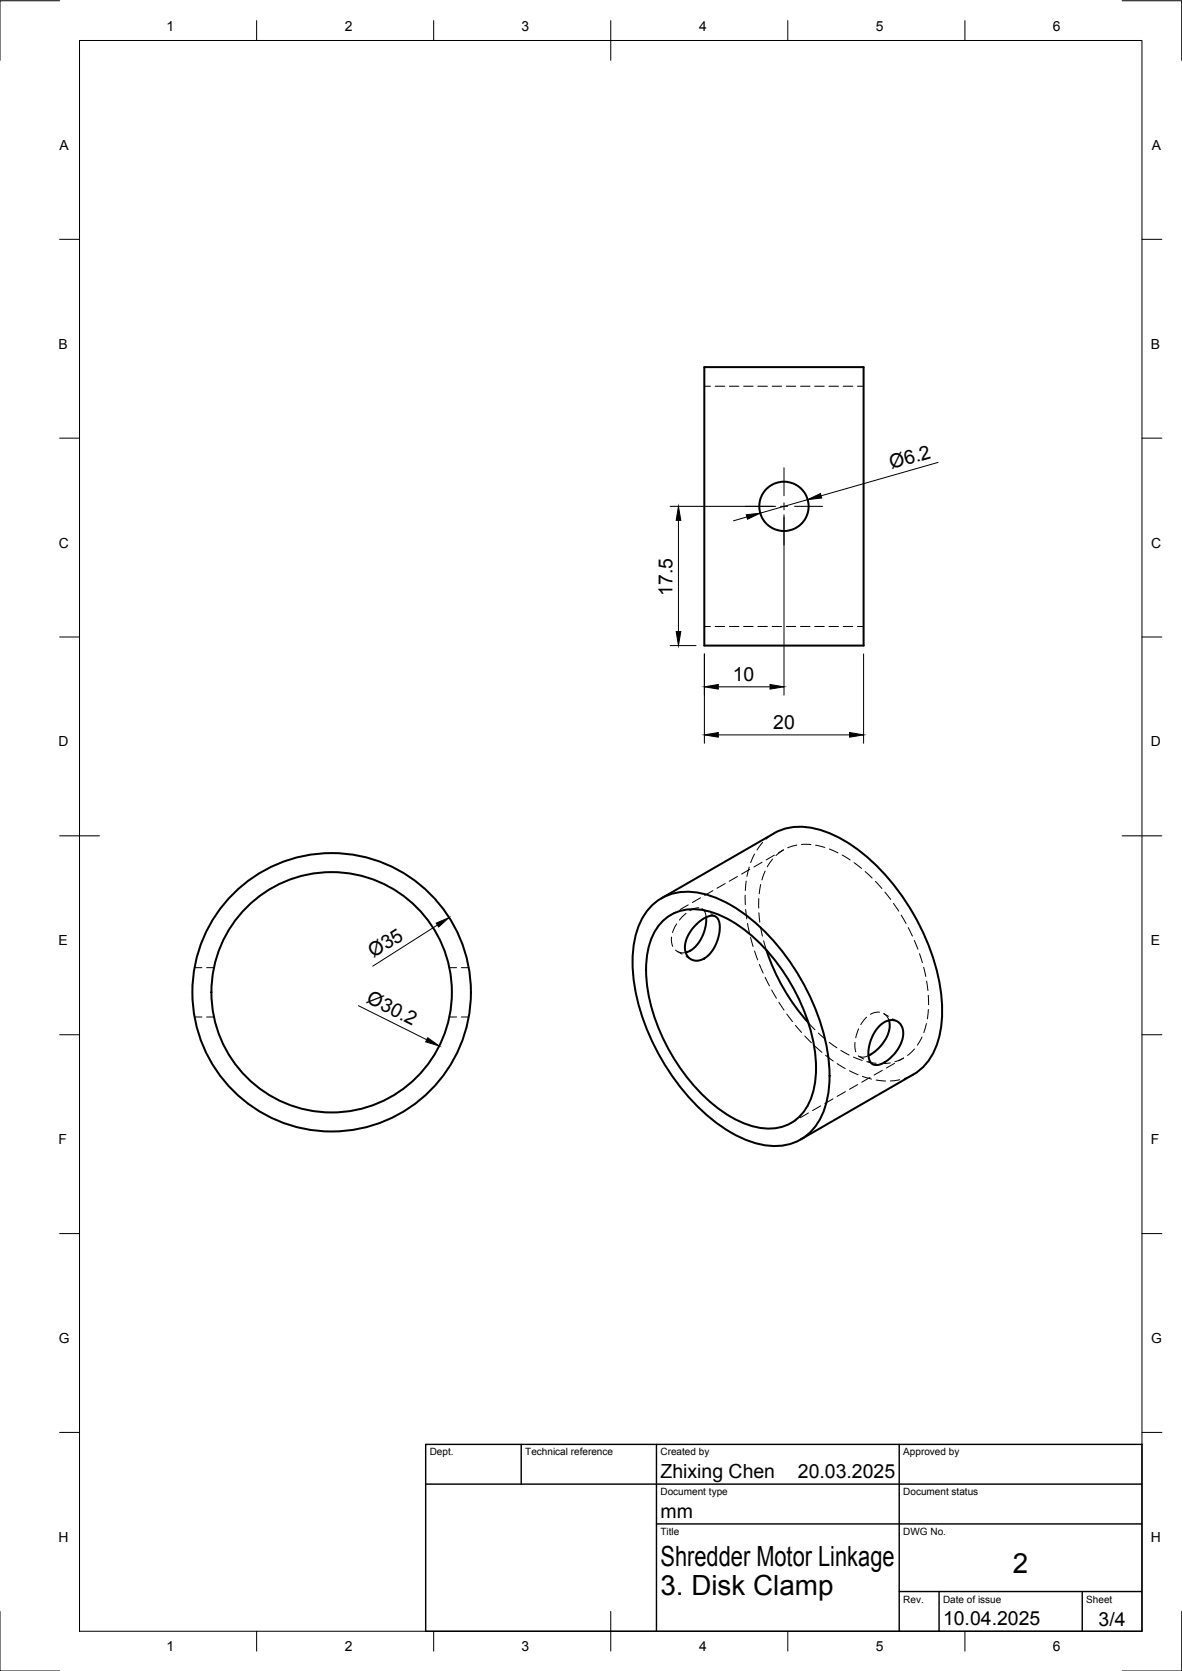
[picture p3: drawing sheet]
<svg xmlns="http://www.w3.org/2000/svg" width="297mm" height="420mm" viewBox="0 0 297 420" stroke-linecap="round" stroke-linejoin="round" font-family="sans-serif">
<!-- layer: Visible -->
<g fill="none" stroke="#000" stroke-width=".51">
<path d="M177 92.3h40v70h-40zM163.7 227.8a13 13 0 0 1 12.2-3.3 33.4 33.4 0 0 1 16.6 10.1 56.4 56.4 0 0 1 15.9 33.7 22.2 22.2 0 0 1-3.6 15.1 12.7 12.7 0 0 1-13.3 4.4 33.4 33.4 0 0 1-16.6-10 56.4 56.4 0 0 1-15.9-33.7 22.2 22.2 0 0 1 3.7-15.1zM166.2 225.9l28.3-16.4a15.2 15.2 0 0 1 13-.4 42.5 42.5 0 0 1 19.1 16.1 53.5 53.5 0 0 1 10.2 27.9 21.6 21.6 0 0 1-3.7 14l-2.3 2.2-1.3 .9M166.9 231.3a11.8 11.8 0 0 1 11.4-2.1 34.9 34.9 0 0 1 17.5 13.7 46.4 46.4 0 0 1 9.3 25.6 16.4 16.4 0 0 1-4.6 12.6 11.8 11.8 0 0 1-11.4 2.1 34.9 34.9 0 0 1-17.5-13.7 46.4 46.4 0 0 1-9.2-25.7 16.4 16.4 0 0 1 4.5-12.5zM174.8 232.6a5.6 5.6 0 0 1 4.8-2.3 2.99 2.99 0 0 1 1.3 3.4 9.3 9.3 0 0 1-4.4 7.5 3.1 3.1 0 0 1-3.3-.3 3.1 3.1 0 0 1-1.1-3.2 8.9 8.9 0 0 1 2.7-5.1zM177.5 230.6a9.3 9.3 0 0 1-4.6 8.7l-.6 .2M192.6 238.8a51.3 51.3 0 0 0 10.6 18.4M221 258a3.6 3.6 0 0 1 5.1-.7 5 5 0 0 1 0 5.7 8.7 8.7 0 0 1-5.9 4.8 2.15 2.15 0 0 1-2-2.5 10.5 10.5 0 0 1 2.8-7.3zM223.4 256.6a8 8 0 0 1-3.4 7.7l-1.8 1.1M229.5 270.2l-28.3 16.3"/>
<circle cx="197" cy="127.3" r="6.2"/>
<circle cx="83.3" cy="249.5" r="35"/>
<circle cx="83.3" cy="249.5" r="30.2"/>
</g>
<!-- layer: Hidden -->
<g fill="none" stroke="#000" stroke-width=".25">
<path d="M177 97.1h1.5M179.7 97.1h2.4M183.3 97.1h2.4M186.9 97.1h2.4M190.5 97.1h2.3M194 97.1h2.4M197.6 97.1h2.4M201.2 97.1h2.4M204.7 97.1h2.4M208.3 97.1h2.4M211.9 97.1h2.4M215.5 97.1h1.5"/>
<path d="M177 157.5h1.5M179.7 157.5h2.4M183.3 157.5h2.4M186.9 157.5h2.4M190.5 157.5h2.3M194 157.5h2.4M197.6 157.5h2.4M201.2 157.5h2.4M204.7 157.5h2.4M208.3 157.5h2.4M211.9 157.5h2.4M215.5 157.5h1.5"/>
<path d="M188.3 218l-.6 2.4M188.4 218.6l-2 1.2M189.6 214.7l-1 2.2M191.5 216.8l-2 1.2M191.7 211.8l-1.5 1.9M192.3 219l-.8 2.3M194.2 216l-1.4 2M194.5 209.6l-2 1.4M194.6 215l-2 1.2M195.6 214.4l1.3-.7-1.9 1.4M200.2 212.5l-2.2 .7M201.4 212.3l2.4 .1"/>
<path d="M205 212.5l2.3 .6M208.4 213.5l2.2 .9M211.6 215l2.1 1.2M214.6 216.9l1.9 1.5M217.4 219.1l1.8 1.7M168.8 235.6l-.1 1.1 .4 1.3M169.8 238.9a2.72 2.72 0 0 0 2.2 .7M169.9 229.3l-1.3 .7M170 232.3l-1 2.2M170.2 239.2l1.2 .7M172.4 229.7l-1.7 1.7M173 227.5l-2.1 1.2"/>
<path d="M175.6 228.3l-1.1 .1-1.1 .6M176 225.7l-2 1.2M176.4 228.5l1.2 .7M176.7 228.7l.6 .9 .2 1M178.6 229.8l1.2 .7M179.2 223.9l-2.1 1.2M182.2 222.2l-2 1.2M185.3 220.4l-2 1.2M187.3 225.1v2.4M187.4 228.7l.3 2.3M187.5 221.5l-.2 2.4M187.9 232.2l.4 2.3"/>
<path d="M188.6 235.7l.7 2.3M189.6 239.1l.8 2.3M190.7 225.9v2.4M190.7 229.5l.2 2.4M191.1 233l.5 2.4M191.2 222.4l-.4 2.3M191.9 236.5l.7 2.4M220 221.6l1.6 1.8M222.4 224.3l1.4 1.9M224.5 227.1l1.4 2M226.5 230.1l1.2 2.1M228.2 233.2l1.1 2.2"/>
<path d="M229.8 236.5l.9 2.2M231.1 239.8l.7 2.3M48.9 243.3h1.8M48.9 255.7h1.8M51.9 243.3h1.9M51.9 255.7h1.9M112.9 243.3h1.8M112.9 255.7h1.8M115.9 243.3h1.9M115.9 255.7h1.9M172.4 240.5l1.2 .7M190.8 242.5l1 2.2"/>
<path d="M192.3 245.7l1.1 2.2M193.9 248.9l1.2 2.1M195.7 252l1.3 2M197.7 255l1.5 1.9M199.9 257.8l1.5 1.8M203.2 257.2l1.6 1.7M205.7 259.8l1.8 1.5M215.8 258.7l-.7 2.2M217.8 255.8l-1.5 1.8M221 254.5l-1.3 .1-1 .4M222.1 254.9l1.2 .6M222.1 254.9l.7 .6 .6 1.1"/>
<path d="M224.3 256.2l1.2 .6M232.1 243.2l.5 2.3M232.8 257.4l-.6 2.3M232.9 246.7l.3 2.4M233.3 250.3v2.3M233.3 253.8l-.3 2.4M202.2 260.5l1.7 1.7M203.2 279.8l-2.1 1.3M204.8 263l1.7 1.6M206.2 278.1l-2 1.2M207.5 265.3l1.9 1.5M208.4 262.1l1.9 1.4"/>
<path d="M209.3 276.3l-2 1.2M210.4 267.4l2 1.3M211.3 264.1l2.1 1.2M212.4 274.5l-2 1.2M213.5 269.2l2.1 1M214.5 265.8l2.2 .8M214.9 262.1l.2 2.4M215.5 272.7l-2 1.2M215.7 265.5a2.25 2.25 0 0 0 2.3 .1M215.9 265.6l1.2 .7M216.7 270.7l2.3 .6M217.8 267l2.4 .4"/>
<path d="M218.1 266.9l1.2 .7M218.6 270.9l-2 1.2M220.2 271.6l2.3 .2M221.7 269.1l-2 1.2M223.7 267.3l-2.3 .1M224.8 267.4l-2 1.1M226.1 271.5l-2.4 .3M227.1 266l-2.2 1M227.1 266l-1.3 .7M229.5 270.2l-2.3 1M229.8 263.8l-1.7 1.6M231.7 260.8l-1.2 2"/>
<path d="M200.1 281.6l-1.3 .8"/>
</g>
<!-- layer: BORDER -->
<g fill="none" stroke="#000" stroke-width=".25">
<path d="M15 .2h-15v15M20 10.2h267v400h-267zM64.5 5.2v5M109 5.2v5M153.5 5.2v10M198 5.2v5M242.5 5.2v5M282 .2h15v15M15 60.2h5M287 60.2h5M15 110.2h5M287 110.2h5"/>
<path d="M15 160.2h5M287 160.2h5M15 210.2h10M282 210.2h10M15 260.2h5M287 260.2h5M15 310.2h5M287 310.2h5M15 360.2h5M287 360.2h5M0 405.2v15h15M64.5 410.2v5"/>
<path d="M109 410.2v5M153.5 405.2v10M198 410.2v5M242.5 410.2v5M297 405.2v15h-15"/>
</g>
<!-- layer: TITLEBLOCK -->
<path d="M107 363.2h180v47h-180zM107 373.2h180M131 363.2v10M165 363.2v47M226 363.2v47M165 383.2h122M226 400.2h61M236 400.2v10M272 400.2v10" fill="none" stroke="#000" stroke-width=".36"/>
<!-- layer: FD_Dimensions -->
<g fill="none" stroke="#000" stroke-width=".25">
<path d="M235.7 116.3l-29.4 8.4M168.4 127.3h26.5M170.5 130.8v28M187.7 130l-3.4 1M197 129.4v45.4M203 125.6l-11.9 3.4M168.4 162.3h6.5M177 164.4v22.5M180.5 172.7h13M217 164.4v22.5M180.5 184.8h33M109.9 232.6l-16.2 10.3"/>
<path d="M90.1 252.9l17.1 8.5"/>
</g>
<path d="M170.5 127.3l.6 3.5h-1.2zM187.5 129.4l3.6-.4-3.2 1.6zM203 125.6l3.2-1.5 .3 1.1zM169.9 158.8h1.2l-.6 3.5zM177 172.7l3.5-.6v1.2zM193.5 172.1l3.5 .6-3.5 .6zM177 184.8l3.5-.6v1.2zM213.5 184.2l3.5 .6-3.5 .6zM109.6 232.1l3.3-1.4-2.7 2.4zM107.5 260.9l2.9 2.1-3.4-1z" fill="#000" stroke="#000" stroke-width=".25"/>
<!-- layer: Smart Centers -->
<path d="M197 117.6v7.1M187.3 127.3h7M196.1 127.3h1.8M197 126.4v1.8M197 130v7M199.7 127.3h7" fill="none" stroke="#000" stroke-width=".25"/>
<g font-size="7">
<text x="166" y="393.7">Shredder Motor Linkage</text>
<text x="254.5" y="395.4">2</text>
<text x="166" y="401.2">3. Disk Clamp</text>
</g>
<g font-size="4.9">
<text x="224" y="118" transform="rotate(-16 224 118)">Ø6.2</text>
<text x="169" y="149.8" transform="rotate(-90 169 149.8)">17.5</text>
<text x="184.1" y="171.2">10</text>
<text x="194.3" y="183.3">20</text>
<text x="93.9" y="241" transform="rotate(-32 93.9 241)">Ø35</text>
<text x="91.8" y="252" transform="rotate(27 91.8 252)">Ø30.2</text>
<text x="166" y="371.7">Zhixing Chen</text>
<text x="200.5" y="371.7">20.03.2025</text>
<text x="166" y="381.7">mm</text>
<text x="237" y="408.7">10.04.2025</text>
<text x="276.1" y="408.8">3/4</text>
</g>
<g font-size="3.5">
<text x="41.9" y="7.7">1</text>
<text x="86.6" y="7.7">2</text>
<text x="131.1" y="7.7">3</text>
<text x="175.7" y="7.7">4</text>
<text x="220.1" y="7.7">5</text>
<text x="264.6" y="7.7">6</text>
<text x="15" y="37.7">A</text>
<text x="289.5" y="37.7">A</text>
<text x="14.7" y="87.7">B</text>
<text x="289.2" y="87.7">B</text>
<text x="14.8" y="137.7">C</text>
<text x="289.3" y="137.7">C</text>
<text x="14.7" y="187.7">D</text>
<text x="289.2" y="187.7">D</text>
<text x="14.7" y="237.7">E</text>
<text x="289.2" y="237.7">E</text>
<text x="14.7" y="287.7">F</text>
<text x="289.2" y="287.7">F</text>
<text x="14.8" y="337.7">G</text>
<text x="289.3" y="337.7">G</text>
<text x="14.7" y="387.7">H</text>
<text x="289.2" y="387.7">H</text>
<text x="41.9" y="415.2">1</text>
<text x="86.6" y="415.2">2</text>
<text x="131.1" y="415.2">3</text>
<text x="175.7" y="415.2">4</text>
<text x="220.1" y="415.2">5</text>
<text x="264.6" y="415.2">6</text>
</g>
<g font-size="2.5">
<text x="108" y="366">Dept.</text>
<text x="132" y="366">Technical reference</text>
<text x="166" y="366">Created by</text>
<text x="227" y="366">Approved by</text>
<text x="166" y="376">Document type</text>
<text x="227" y="376">Document status</text>
<text x="166" y="386">Title</text>
<text x="227" y="386">DWG No.</text>
<text x="227" y="403">Rev.</text>
<text x="237" y="403">Date of issue</text>
<text x="273" y="403">Sheet</text>
</g>
</svg>
